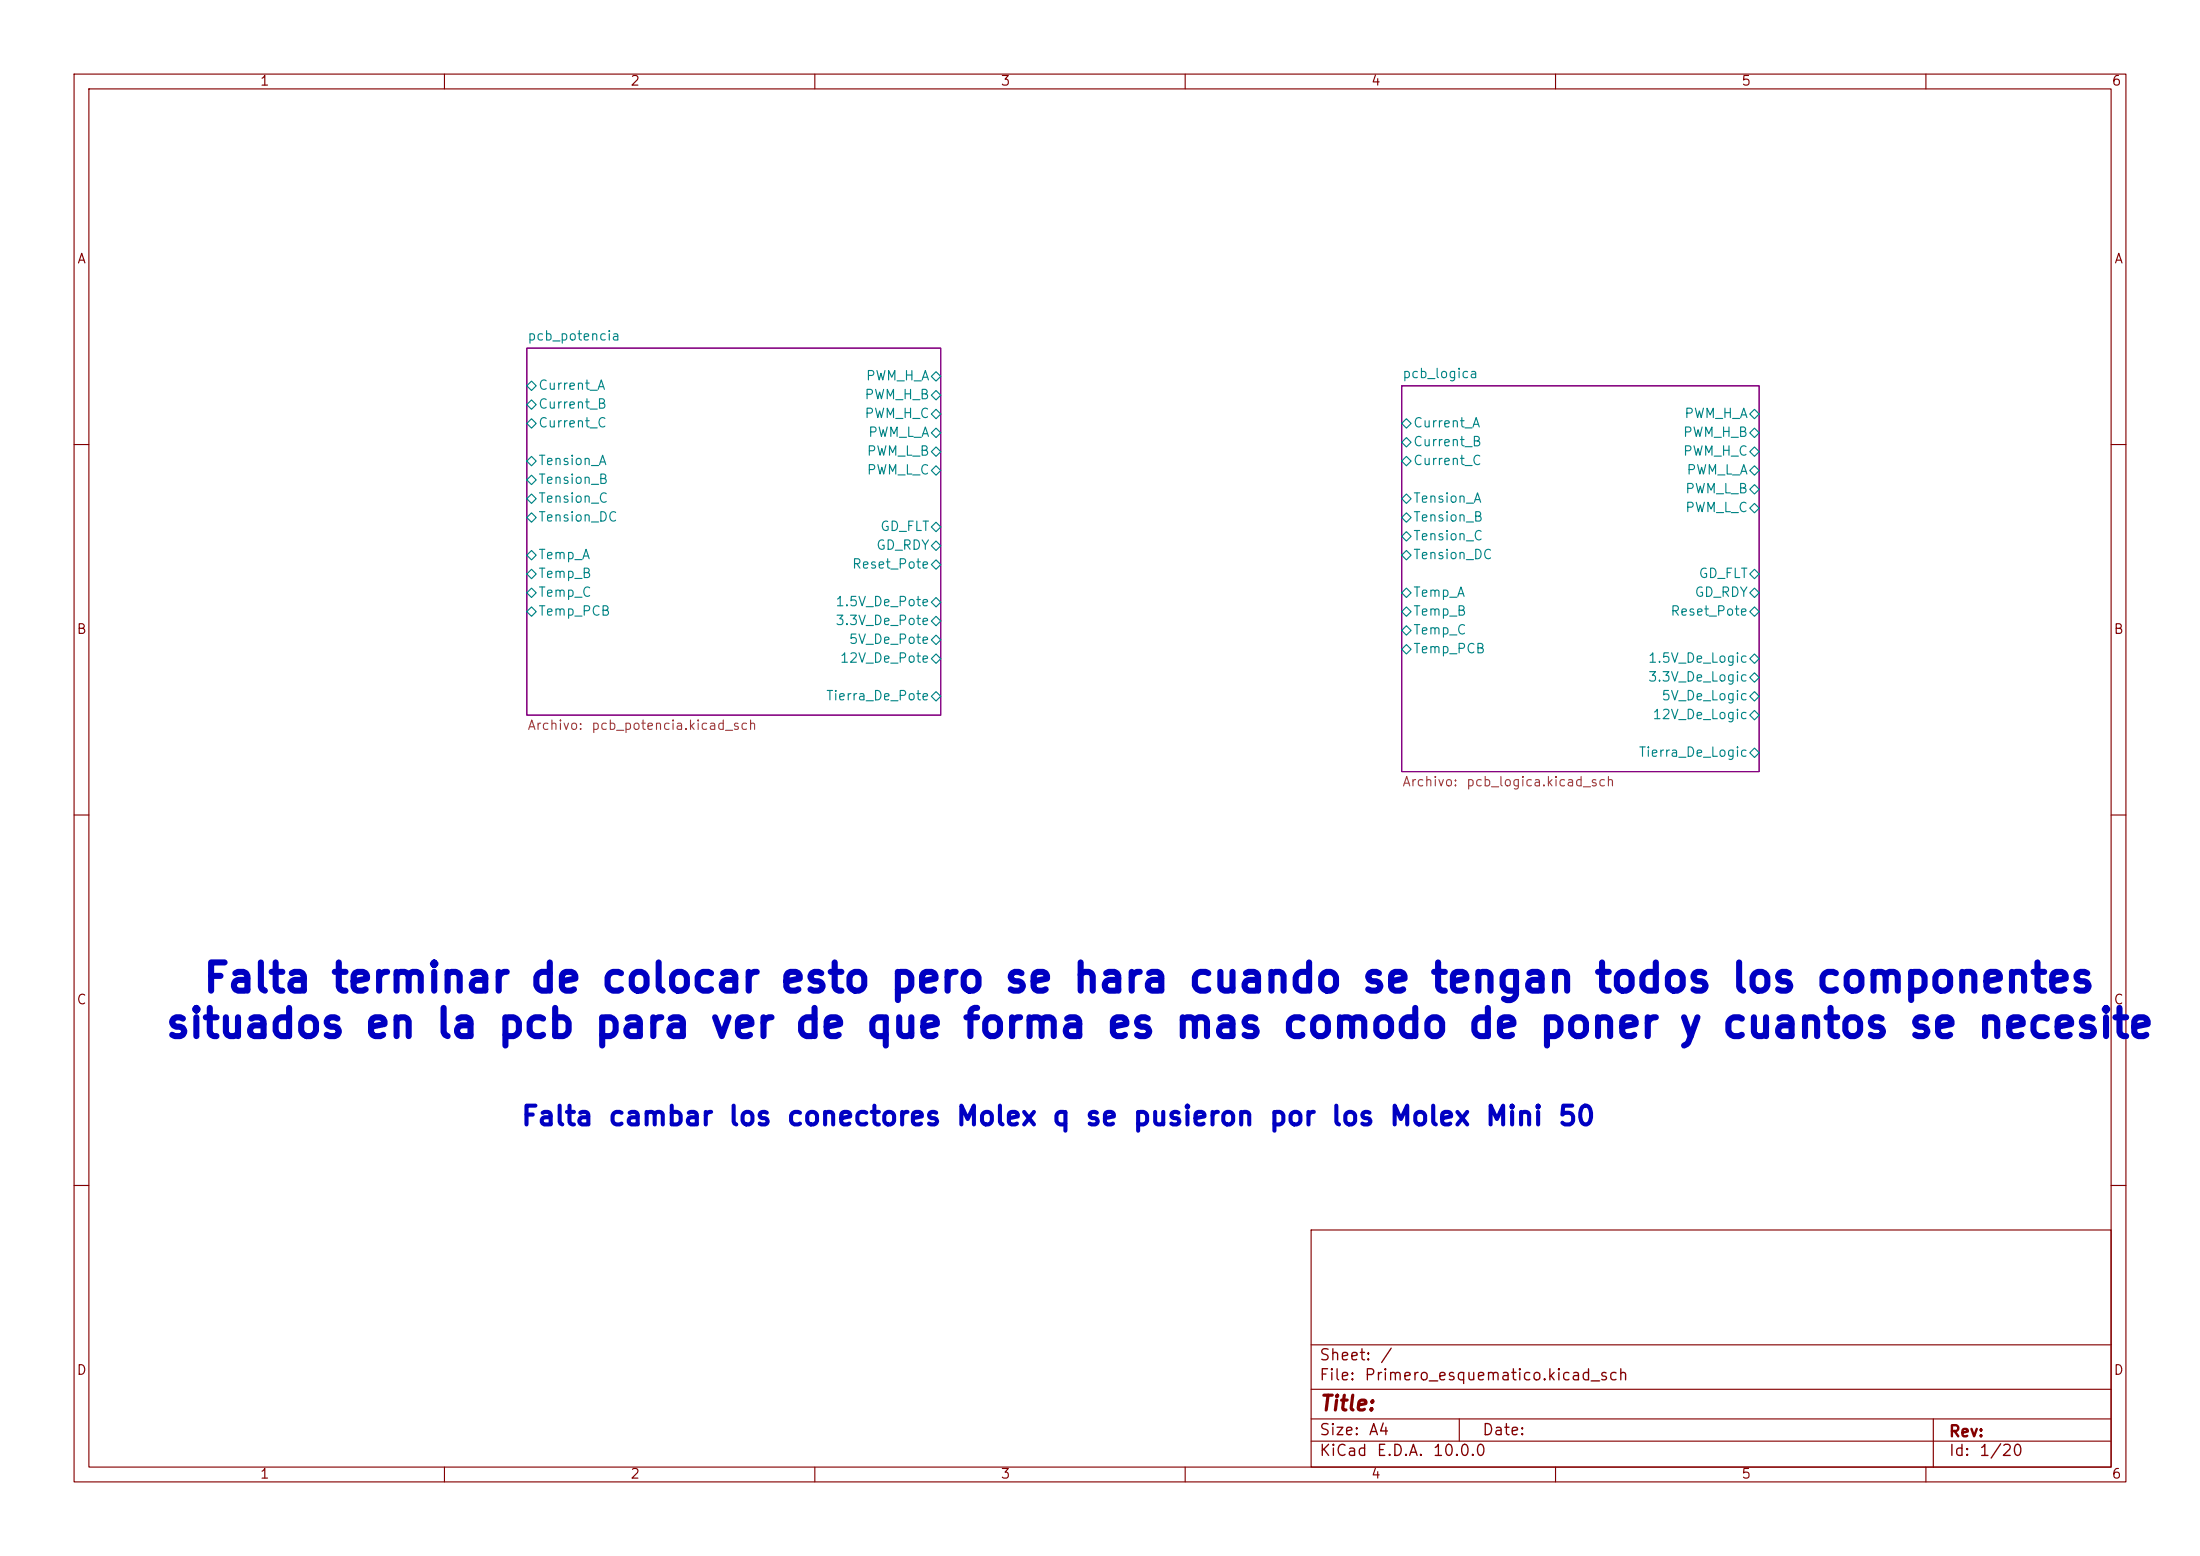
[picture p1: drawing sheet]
<svg xmlns="http://www.w3.org/2000/svg" width="297mm" height="210mm" viewBox="0 0 297 210" stroke-linecap="round" stroke-linejoin="round" font-family="sans-serif">
<g fill="none" stroke="#840000" stroke-width=".15">
<path d="M10 10h277v190h-277zM12 12h273v186h-273zM60 10v2M110 10v2M160 10v2M210 10v2M260 10v2M10 60h2M285 60h2M10 110h2M285 110h2M10 160h2"/>
<path d="M177 166h108v32h-108zM285 160h2M60 198v2M110 198v2M160 198v2M177 194.5h108M177 191.5h108M177 187.5h108M177 181.5h108M197 191.5v3M210 198v2M260 198v2"/>
<path d="M261 191.5v6.5"/>
</g>
<path d="M71.1 47h55.9v49.5h-55.9zM189.2 52.1h48.3v52h-48.3z" fill="none" stroke="#840084" stroke-width=".15"/>
<g fill="none" stroke="#008484" stroke-width=".15">
<path d="M71.1 57.2l.7-.7 .6 .7-.6 .6zM71.8 51.4l.6 .7-.6 .6-.7-.6zM71.8 54l.6 .6-.6 .6-.7-.6zM125.7 50.8l.7-.6 .6 .6-.6 .6zM125.7 53.3l.7-.6 .6 .6-.6 .7zM125.7 55.9l.7-.7 .6 .7-.6 .6zM125.7 58.4l.7-.6 .6 .6-.6 .7zM189.2 57.2l.7-.7 .6 .7-.6 .6zM189.2 59.7l.7-.6 .6 .6-.6 .6zM236.2 55.9l.7-.7 .6 .7-.6 .6zM236.2 58.4l.7-.6 .6 .6-.6 .7zM71.1 74.9l.7-.6 .6 .6-.6 .7z"/>
<path d="M71.1 77.5l.7-.7 .6 .7-.6 .6zM71.1 62.2l.7-.6 .6 .6-.6 .7zM71.1 64.8l.7-.7 .6 .7-.6 .6zM71.1 67.3l.7-.6 .6 .6-.6 .6zM71.1 69.9l.7-.7 .6 .7-.6 .6zM125.7 71.1l.7-.6 .6 .6-.6 .7zM125.7 73.7l.7-.7 .6 .7-.6 .6zM125.7 61l.7-.7 .6 .7-.6 .6zM125.7 76.2l.7-.6 .6 .6-.6 .6zM126.4 62.9l.6 .6-.6 .6-.7-.6zM189.2 62.2l.7-.6 .6 .6-.6 .7zM189.2 67.3l.7-.6 .6 .6-.6 .6z"/>
<path d="M189.2 69.9l.7-.7 .6 .7-.6 .6zM189.2 72.4l.7-.6 .6 .6-.6 .6zM189.2 74.9l.7-.6 .6 .6-.6 .7zM236.2 77.5l.7-.7 .6 .7-.6 .6zM236.2 61l.7-.7 .6 .7-.6 .6zM236.2 63.5l.7-.6 .6 .6-.6 .6zM236.2 66l.7-.6 .6 .6-.6 .7zM236.2 68.6l.7-.7 .6 .7-.6 .6zM71.1 80l.7-.6 .6 .6-.6 .6zM71.1 82.6l.7-.7 .6 .7-.6 .6zM125.7 81.3l.7-.7 .6 .7-.6 .6zM125.7 83.8l.7-.6 .6 .6-.6 .7z"/>
<path d="M125.7 86.4l.7-.7 .6 .7-.6 .6zM125.7 88.9l.7-.6 .6 .6-.6 .6zM125.7 94l.7-.7 .6 .7-.6 .6zM189.2 80l.7-.6 .6 .6-.6 .6zM189.2 82.6l.7-.7 .6 .7-.6 .6zM189.2 85.1l.7-.6 .6 .6-.6 .6zM189.2 87.6l.7-.6 .6 .6-.6 .7zM236.2 80l.7-.6 .6 .6-.6 .6zM236.2 82.6l.7-.7 .6 .7-.6 .6zM236.2 88.9l.7-.6 .6 .6-.6 .6zM236.2 91.4l.7-.6 .6 .6-.6 .7zM236.2 94l.7-.7 .6 .7-.6 .6z"/>
<path d="M236.2 96.5l.7-.6 .6 .6-.6 .7zM236.2 101.6l.7-.6 .6 .6-.6 .6z"/>
</g>
<g font-size="3.8" fill="#0000c2">
<text x="27.2" y="134.9">Falta</text>
<text x="44.5" y="134.9">terminar</text>
<text x="71.3" y="134.9">de</text>
<text x="80.9" y="134.9">colocar</text>
<text x="105" y="134.9">esto</text>
<text x="119.9" y="134.9">pero</text>
<text x="135.3" y="134.9">se</text>
<text x="144.6" y="134.9">hara</text>
<text x="160.2" y="134.9">cuando</text>
<text x="183.6" y="134.9">se</text>
<text x="192.9" y="134.9">tengan</text>
<text x="215" y="134.9">todos</text>
<text x="233.5" y="134.9">los</text>
<text x="244.9" y="134.9">componentes</text>
<text x="22.1" y="141">situados</text>
<text x="49" y="141">en</text>
<text x="58.6" y="141">la</text>
<text x="66.9" y="141">pcb</text>
<text x="80" y="141">para</text>
<text x="95.6" y="141">ver</text>
<text x="107" y="141">de</text>
<text x="116.7" y="141">que</text>
<text x="129.7" y="141">forma</text>
<text x="149.1" y="141">es</text>
<text x="158.4" y="141">mas</text>
<text x="172.9" y="141">comodo</text>
<text x="197.9" y="141">de</text>
<text x="207.6" y="141">poner</text>
<text x="226.4" y="141">y</text>
<text x="232.2" y="141">cuantos</text>
<text x="257.4" y="141">se</text>
<text x="266.7" y="141">necesite</text>
</g>
<g font-size="2.5" fill="#0000c2">
<text x="70.2" y="152.5">Falta</text>
<text x="82" y="152.5">cambar</text>
<text x="98.2" y="152.5">los</text>
<text x="106.1" y="152.5">conectores</text>
<text x="128.9" y="152.5">Molex</text>
<text x="141.9" y="152.5">q</text>
<text x="146.4" y="152.5">se</text>
<text x="152.8" y="152.5">pusieron</text>
<text x="171.2" y="152.5">por</text>
<text x="179.5" y="152.5">los</text>
<text x="187.4" y="152.5">Molex</text>
<text x="200.4" y="152.5">Mini</text>
<text x="210.2" y="152.5">50</text>
</g>
<text font-size="2" fill="#840000" x="178" y="190.9">Title:</text>
<g font-size="1.5" fill="#840000">
<text x="178" y="184">Sheet:</text>
<text x="186.2" y="184">/</text>
<text x="178" y="186.7">File:</text>
<text x="184.1" y="186.7">Primero_esquematico.kicad_sch</text>
<text x="178" y="196.9">KiCad</text>
<text x="178" y="194.1">Size:</text>
<text x="184.7" y="194.1">A4</text>
<text x="185.7" y="196.9">E.D.A.</text>
<text x="193.3" y="196.9">10.0.0</text>
<text x="200" y="194.1">Date:</text>
<text x="263" y="194.3">Rev:</text>
<text x="263" y="196.9">Id:</text>
<text x="267.1" y="196.9">1/20</text>
</g>
<g font-size="1.3" fill="#840000">
<text x="35" y="11.9">1</text>
<text x="85" y="11.9">2</text>
<text x="135" y="11.9">3</text>
<text x="185" y="11.9">4</text>
<text x="235" y="11.9">5</text>
<text x="285" y="11.9">6</text>
<text x="10.3" y="35.9">A</text>
<text x="285.3" y="35.9">A</text>
<text x="10.3" y="85.9">B</text>
<text x="285.3" y="85.9">B</text>
<text x="10.3" y="135.9">C</text>
<text x="285.3" y="135.9">C</text>
<text x="10.3" y="185.9">D</text>
<text x="285.3" y="185.9">D</text>
<text x="35" y="199.9">1</text>
<text x="85" y="199.9">2</text>
<text x="135" y="199.9">3</text>
<text x="185" y="199.9">4</text>
<text x="235" y="199.9">5</text>
<text x="285" y="199.9">6</text>
</g>
<g font-size="1.3" fill="#008484">
<text x="71.1" y="46.3">pcb_potencia</text>
<text x="72.6" y="52.9">Current_A</text>
<text x="116.8" y="51.7">PWM_H_A</text>
<text x="189.2" y="51.4">pcb_logica</text>
<text x="72.6" y="55.5">Current_B</text>
<text x="72.6" y="58">Current_C</text>
<text x="116.6" y="54.2">PWM_H_B</text>
<text x="116.6" y="56.7">PWM_H_C</text>
<text x="117.1" y="59.3">PWM_L_A</text>
<text x="190.7" y="58">Current_A</text>
<text x="227.1" y="59.3">PWM_H_B</text>
<text x="227.3" y="56.7">PWM_H_A</text>
<text x="72.6" y="63.1">Tension_A</text>
<text x="72.6" y="65.6">Tension_B</text>
<text x="116.9" y="61.8">PWM_L_B</text>
<text x="116.9" y="64.4">PWM_L_C</text>
<text x="190.7" y="60.6">Current_B</text>
<text x="190.7" y="63.1">Current_C</text>
<text x="227.1" y="61.8">PWM_H_C</text>
<text x="227.6" y="64.4">PWM_L_A</text>
<text x="72.6" y="68.2">Tension_C</text>
<text x="72.6" y="70.7">Tension_DC</text>
<text x="118.7" y="72">GD_FLT</text>
<text x="190.7" y="68.2">Tension_A</text>
<text x="190.7" y="70.7">Tension_B</text>
<text x="227.4" y="66.9">PWM_L_B</text>
<text x="227.4" y="69.4">PWM_L_C</text>
<text x="72.6" y="75.8">Temp_A</text>
<text x="114.9" y="77.1">Reset_Pote</text>
<text x="118.2" y="74.5">GD_RDY</text>
<text x="190.7" y="73.3">Tension_C</text>
<text x="190.7" y="75.8">Tension_DC</text>
<text x="72.6" y="78.3">Temp_B</text>
<text x="72.6" y="80.9">Temp_C</text>
<text x="72.6" y="83.4">Temp_PCB</text>
<text x="112.7" y="82.1">1.5V_De_Pote</text>
<text x="190.7" y="80.9">Temp_A</text>
<text x="190.7" y="83.4">Temp_B</text>
<text x="225.4" y="83.4">Reset_Pote</text>
<text x="228.7" y="80.9">GD_RDY</text>
<text x="229.2" y="78.3">GD_FLT</text>
<text x="112.7" y="84.7">3.3V_De_Pote</text>
<text x="113.3" y="89.8">12V_De_Pote</text>
<text x="114.5" y="87.2">5V_De_Pote</text>
<text x="190.7" y="86">Temp_C</text>
<text x="190.7" y="88.5">Temp_PCB</text>
<text x="222.4" y="89.8">1.5V_De_Logic</text>
<text x="111.4" y="94.8">Tierra_De_Pote</text>
<text x="222.4" y="92.3">3.3V_De_Logic</text>
<text x="224.2" y="94.8">5V_De_Logic</text>
<text x="223" y="97.4">12V_De_Logic</text>
<text x="221.1" y="102.5">Tierra_De_Logic</text>
</g>
<g font-size="1.3" fill="#848400">
<text x="71.1" y="98.8">Archivo:</text>
<text x="79.7" y="98.8">pcb_potencia.kicad_sch</text>
<text x="189.2" y="106.5">Archivo:</text>
<text x="197.8" y="106.5">pcb_logica.kicad_sch</text>
</g>
</svg>
